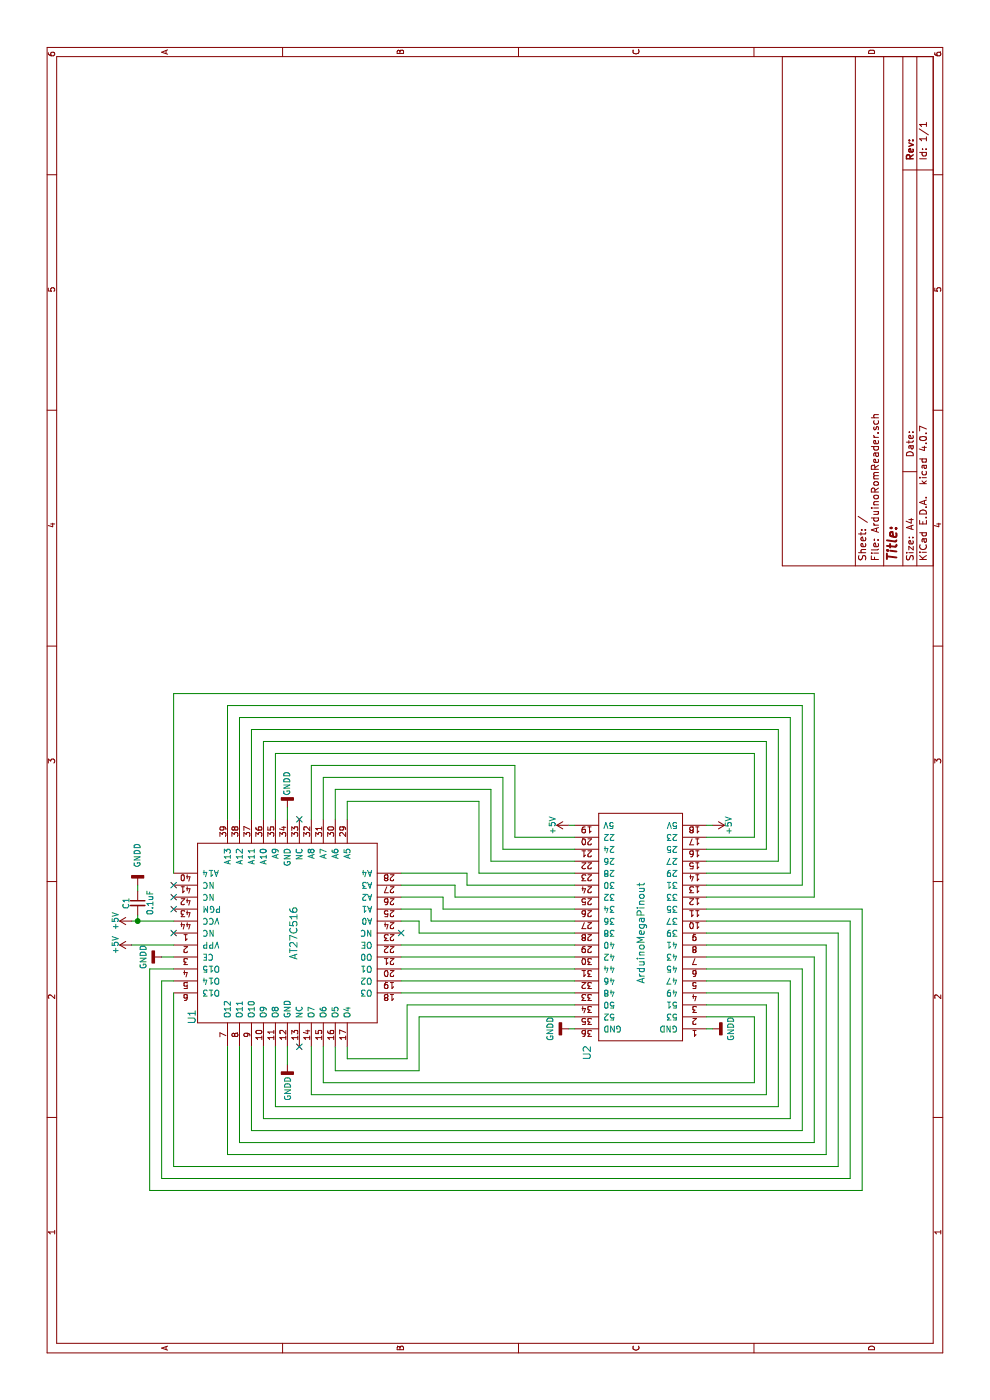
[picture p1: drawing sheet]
EESchema Schematic File Version 2
LIBS:power
LIBS:device
LIBS:transistors
LIBS:conn
LIBS:linear
LIBS:regul
LIBS:74xx
LIBS:cmos4000
LIBS:adc-dac
LIBS:memory
LIBS:xilinx
LIBS:microcontrollers
LIBS:dsp
LIBS:microchip
LIBS:analog_switches
LIBS:motorola
LIBS:texas
LIBS:intel
LIBS:audio
LIBS:interface
LIBS:digital-audio
LIBS:philips
LIBS:display
LIBS:cypress
LIBS:siliconi
LIBS:opto
LIBS:atmel
LIBS:contrib
LIBS:valves
LIBS:HDDChipset
EELAYER 25 0
EELAYER END
$Descr A4 11693 8268
encoding utf-8
Sheet 1 1
Title ""
Date ""
Rev ""
Comp ""
Comment1 ""
Comment2 ""
Comment3 ""
Comment4 ""
$EndDescr
$Comp
L AT27C516 U1
U 1 1
P 3900 2400
F 0 "U1" H 3200 3200 60  0000 C CNN
F 1 "AT27C516" H 3900 2350 60  0000 C CNN
F 2 "" H 4150 2400 60  0000 C CNN
F 3 "" H 4150 2400 60  0000 C CNN
	1    3900 2400
	1    0    0    -1  
$EndComp
$Comp
L ArduinoMegaPinout U2
U 1 1
P 3950 5350
F 0 "U2" H 2900 5800 60  0000 C CNN
F 1 "ArduinoMegaPinout" H 3900 5350 60  0000 C CNN
F 2 "" H 3950 5350 60  0000 C CNN
F 3 "" H 3950 5350 60  0000 C CNN
	1    3950 5350
	1    0    0    -1  
$EndComp
Wire Wire Line
	3400 3350 3400 4800
Wire Wire Line
	3500 3350 3500 4800
Wire Wire Line
	3600 3350 3600 4800
Wire Wire Line
	3700 3350 3700 4800
Wire Wire Line
	3800 3350 3800 4800
Wire Wire Line
	4000 3350 4000 3500
Wire Wire Line
	4000 3500 3900 3500
Wire Wire Line
	3900 3500 3900 4800
Wire Wire Line
	4100 3350 4100 3600
Wire Wire Line
	4100 3600 4000 3600
Wire Wire Line
	4000 3600 4000 4800
Wire Wire Line
	4200 3350 4200 3700
Wire Wire Line
	4200 3700 4100 3700
Wire Wire Line
	4100 3700 4100 4800
Wire Wire Line
	4300 3350 4300 3800
Wire Wire Line
	4300 3800 4200 3800
Wire Wire Line
	4200 3800 4200 4800
Wire Wire Line
	4400 3350 4400 3900
Wire Wire Line
	4400 3900 4300 3900
Wire Wire Line
	4300 3900 4300 4800
Wire Wire Line
	4400 4800 4400 4000
Wire Wire Line
	4400 4000 5000 4000
Wire Wire Line
	5000 4000 5000 2900
Wire Wire Line
	5000 2900 4850 2900
Wire Wire Line
	4500 4800 4500 4100
Wire Wire Line
	4500 4100 5100 4100
Wire Wire Line
	5100 4100 5100 2800
Wire Wire Line
	5100 2800 4850 2800
Wire Wire Line
	4600 4800 4600 4200
Wire Wire Line
	4600 4200 5200 4200
Wire Wire Line
	5200 4200 5200 2700
Wire Wire Line
	5200 2700 4850 2700
Wire Wire Line
	4700 4800 4700 4300
Wire Wire Line
	4700 4300 5300 4300
Wire Wire Line
	5300 4300 5300 2600
Wire Wire Line
	5300 2600 4850 2600
Wire Wire Line
	4850 2300 5400 2300
Wire Wire Line
	5400 2300 5400 6300
Wire Wire Line
	5400 6300 4700 6300
Wire Wire Line
	4700 6300 4700 5900
Wire Wire Line
	4850 2200 5500 2200
Wire Wire Line
	5500 2200 5500 6400
Wire Wire Line
	5500 6400 4600 6400
Wire Wire Line
	4600 6400 4600 5900
Wire Wire Line
	4850 2100 5600 2100
Wire Wire Line
	5600 2100 5600 6500
Wire Wire Line
	5600 6500 4500 6500
Wire Wire Line
	4500 6500 4500 5900
Wire Wire Line
	4850 2000 5700 2000
Wire Wire Line
	5700 2000 5700 6600
Wire Wire Line
	5700 6600 4400 6600
Wire Wire Line
	4400 6600 4400 5900
Wire Wire Line
	4850 1900 5800 1900
Wire Wire Line
	5800 1900 5800 6700
Wire Wire Line
	5800 6700 4300 6700
Wire Wire Line
	4300 6700 4300 5900
Wire Wire Line
	4400 1450 5900 1450
Wire Wire Line
	5900 1450 5900 6800
Wire Wire Line
	5900 6800 4200 6800
Wire Wire Line
	4200 6800 4200 5900
Wire Wire Line
	3300 4800 3300 3400
Wire Wire Line
	3300 3400 2850 3400
Wire Wire Line
	2850 3400 2850 2900
Wire Wire Line
	2850 2900 2950 2900
Wire Wire Line
	3200 4800 3200 3500
Wire Wire Line
	3200 3500 2750 3500
Wire Wire Line
	2750 3500 2750 2800
Wire Wire Line
	2750 2800 2950 2800
Wire Wire Line
	3200 5900 3200 6300
Wire Wire Line
	3200 6300 2650 6300
Wire Wire Line
	2650 6300 2650 2700
Wire Wire Line
	2650 2700 2950 2700
Wire Wire Line
	2950 2600 2550 2600
Wire Wire Line
	2550 2600 2550 6400
Wire Wire Line
	2550 6400 3300 6400
Wire Wire Line
	3300 6400 3300 5900
Wire Wire Line
	3400 5900 3400 6500
Wire Wire Line
	3400 6500 2450 6500
Wire Wire Line
	2450 6500 2450 2300
Wire Wire Line
	2450 2300 2950 2300
Wire Wire Line
	2950 2200 2350 2200
Wire Wire Line
	2350 2200 2350 6600
Wire Wire Line
	2350 6600 3500 6600
Wire Wire Line
	3500 6600 3500 5900
Wire Wire Line
	3600 5900 3600 6700
Wire Wire Line
	3600 6700 2250 6700
Wire Wire Line
	2250 6700 2250 2100
Wire Wire Line
	2250 2100 2950 2100
Wire Wire Line
	2950 2000 2150 2000
Wire Wire Line
	2150 2000 2150 6800
Wire Wire Line
	2150 6800 3700 6800
Wire Wire Line
	3700 6800 3700 5900
Wire Wire Line
	3800 5900 3800 6900
Wire Wire Line
	3800 6900 2050 6900
Wire Wire Line
	2050 6900 2050 1900
Wire Wire Line
	2050 1900 2950 1900
Wire Wire Line
	3400 1450 1950 1450
Wire Wire Line
	1950 1450 1950 7000
Wire Wire Line
	1950 7000 3900 7000
Wire Wire Line
	3900 7000 3900 5900
Wire Wire Line
	4000 5900 4000 7100
Wire Wire Line
	4000 7100 1850 7100
Wire Wire Line
	1850 7100 1850 1350
Wire Wire Line
	1850 1350 3500 1350
Wire Wire Line
	3500 1350 3500 1450
Wire Wire Line
	3600 1450 3600 1250
Wire Wire Line
	3600 1250 1750 1250
Wire Wire Line
	1750 1250 1750 7200
Wire Wire Line
	1750 7200 4100 7200
Wire Wire Line
	4100 7200 4100 5900
$Comp
L GNDD #PWR01
U 1 1
P 2800 2400
F 0 "#PWR01" H 2800 2150 50  0001 C CNN
F 1 "GNDD" V 2800 2200 50  0000 C CNN
F 2 "" H 2800 2400 50  0000 C CNN
F 3 "" H 2800 2400 50  0000 C CNN
	1    2800 2400
	0    1    1    0   
$EndComp
NoConn ~ 2950 2500
NoConn ~ 3900 3350
NoConn ~ 4850 2500
NoConn ~ 4200 1450
NoConn ~ 3900 1450
NoConn ~ 4100 1450
NoConn ~ 4300 1450
Wire Wire Line
	2800 2400 2950 2400
$Comp
L GNDD #PWR02
U 1 1
P 4950 2400
F 0 "#PWR02" H 4950 2150 50  0001 C CNN
F 1 "GNDD" V 4950 2200 50  0000 C CNN
F 2 "" H 4950 2400 50  0000 C CNN
F 3 "" H 4950 2400 50  0000 C CNN
	1    4950 2400
	0    -1   -1   0   
$EndComp
Wire Wire Line
	4950 2400 4850 2400
$Comp
L GNDD #PWR03
U 1 1
P 3100 5950
F 0 "#PWR03" H 3100 5700 50  0001 C CNN
F 1 "GNDD" H 3100 5800 50  0000 C CNN
F 2 "" H 3100 5950 50  0000 C CNN
F 3 "" H 3100 5950 50  0000 C CNN
	1    3100 5950
	1    0    0    -1  
$EndComp
$Comp
L GNDD #PWR04
U 1 1
P 3100 4750
F 0 "#PWR04" H 3100 4500 50  0001 C CNN
F 1 "GNDD" H 3100 4600 50  0000 C CNN
F 2 "" H 3100 4750 50  0000 C CNN
F 3 "" H 3100 4750 50  0000 C CNN
	1    3100 4750
	-1   0    0    1   
$EndComp
$Comp
L +5V #PWR05
U 1 1
P 4800 4750
F 0 "#PWR05" H 4800 4600 50  0001 C CNN
F 1 "+5V" H 4800 4890 50  0000 C CNN
F 2 "" H 4800 4750 50  0000 C CNN
F 3 "" H 4800 4750 50  0000 C CNN
	1    4800 4750
	1    0    0    -1  
$EndComp
$Comp
L +5V #PWR06
U 1 1
P 4800 5950
F 0 "#PWR06" H 4800 5800 50  0001 C CNN
F 1 "+5V" H 4800 6090 50  0000 C CNN
F 2 "" H 4800 5950 50  0000 C CNN
F 3 "" H 4800 5950 50  0000 C CNN
	1    4800 5950
	-1   0    0    1   
$EndComp
$Comp
L +5V #PWR07
U 1 1
P 4000 1100
F 0 "#PWR07" H 4000 950 50  0001 C CNN
F 1 "+5V" H 4000 1240 50  0000 C CNN
F 2 "" H 4000 1100 50  0000 C CNN
F 3 "" H 4000 1100 50  0000 C CNN
	1    4000 1100
	1    0    0    -1  
$EndComp
$Comp
L GNDD #PWR08
U 1 1
P 3700 1350
F 0 "#PWR08" H 3700 1100 50  0001 C CNN
F 1 "GNDD" H 3700 1200 50  0000 C CNN
F 2 "" H 3700 1350 50  0000 C CNN
F 3 "" H 3700 1350 50  0000 C CNN
	1    3700 1350
	-1   0    0    1   
$EndComp
Wire Wire Line
	4000 1100 4000 1450
Wire Wire Line
	3700 1450 3700 1350
$Comp
L +5V #PWR09
U 1 1
P 3800 1100
F 0 "#PWR09" H 3800 950 50  0001 C CNN
F 1 "+5V" H 3800 1240 50  0000 C CNN
F 2 "" H 3800 1100 50  0000 C CNN
F 3 "" H 3800 1100 50  0000 C CNN
	1    3800 1100
	1    0    0    -1  
$EndComp
Wire Wire Line
	3800 1450 3800 1100
$Comp
L C_Small C1
U 1 1
P 4150 1150
F 0 "C1" V 4050 1100 50  0000 L CNN
F 1 "0.1uF" V 4250 1050 50  0000 L CNN
F 2 "" H 4150 1150 50  0000 C CNN
F 3 "" H 4150 1150 50  0000 C CNN
	1    4150 1150
	0    1    1    0   
$EndComp
$Comp
L GNDD #PWR010
U 1 1
P 4300 1150
F 0 "#PWR010" H 4300 900 50  0001 C CNN
F 1 "GNDD" V 4300 900 50  0000 C CNN
F 2 "" H 4300 1150 50  0000 C CNN
F 3 "" H 4300 1150 50  0000 C CNN
	1    4300 1150
	0    -1   -1   0   
$EndComp
Wire Wire Line
	4300 1150 4250 1150
Wire Wire Line
	4050 1150 4000 1150
Connection ~ 4000 1150
Wire Wire Line
	3100 5950 3100 5900
Wire Wire Line
	4800 5950 4800 5900
Wire Wire Line
	4800 4800 4800 4750
Wire Wire Line
	3100 4800 3100 4750
$EndSCHEMATC
